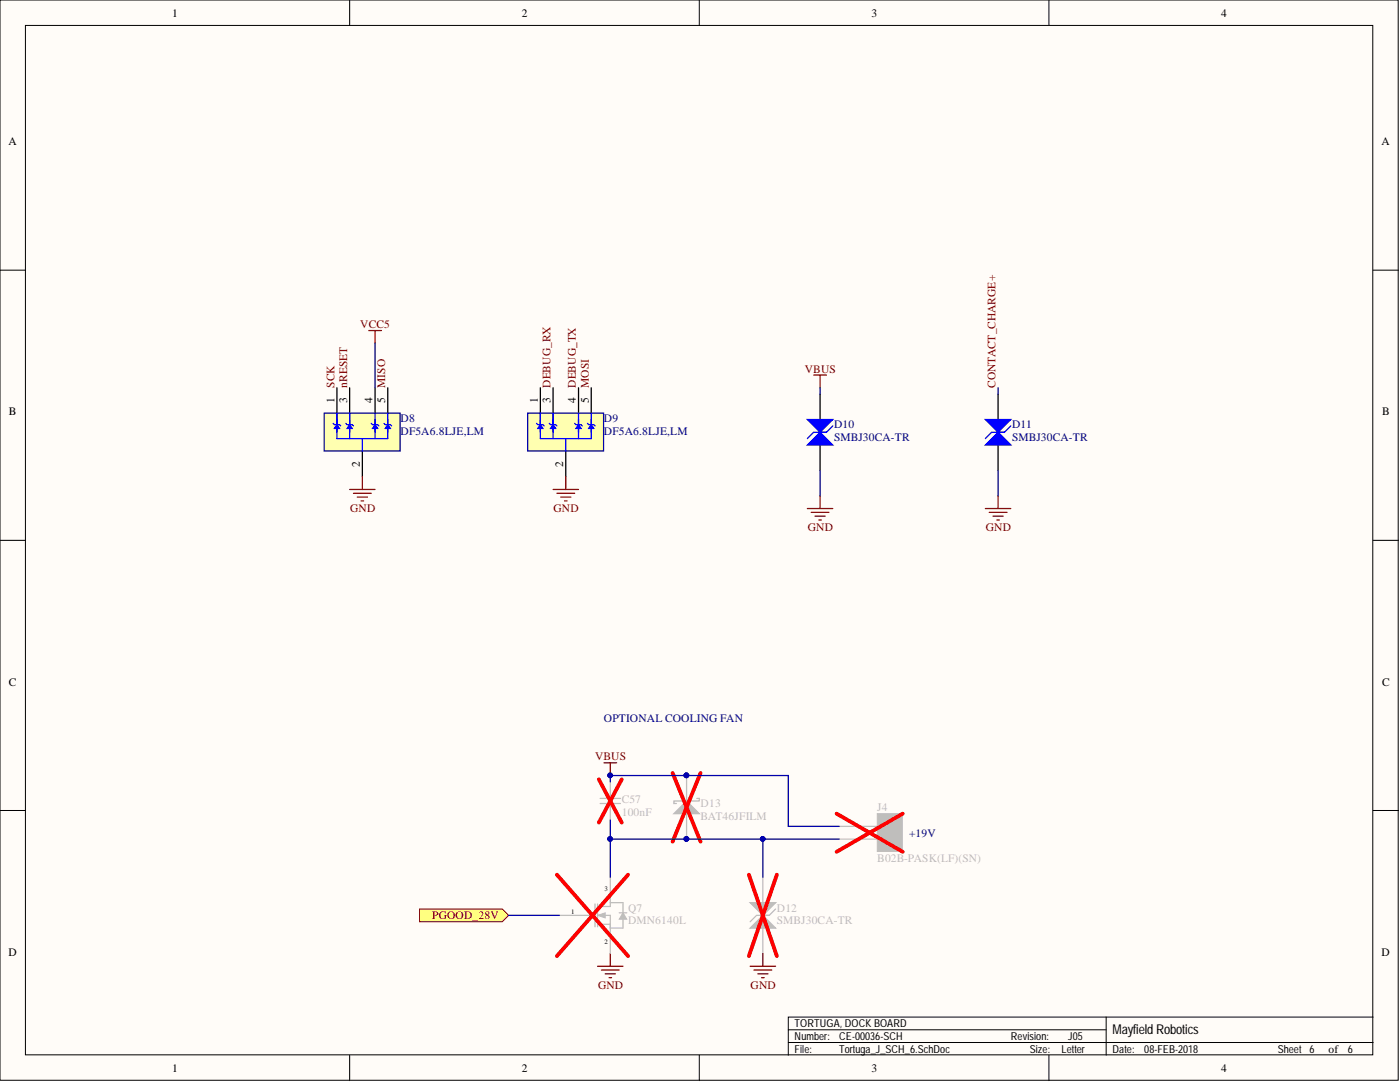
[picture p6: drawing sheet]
<svg xmlns="http://www.w3.org/2000/svg" width="279mm" height="216mm" viewBox="0 0 279 216" stroke-linecap="round" stroke-linejoin="round" font-family="sans-serif">
<g fill="#fffcf8" stroke="#000" stroke-width=".2">
<path d="M0 0h279v215.6h-279z"/>
<path d="M5.1 5.1h268.9v205.4h-268.9z"/>
</g>
<g fill="none" stroke="#000" stroke-width=".2">
<path d="M69.8 0v5.1M139.6 0v5.1M209.3 0v5.1M0 53.9h5.1M274 53.9h5.1M0 107.8h5.1M274 107.8h5.1M0 161.7h5.1M274 161.7h5.1M69.8 210.6v5M139.6 210.6v5M157.3 208h116.7"/>
<path d="M157.3 205.5h63.5M209.3 210.6v5M220.8 202.9v7.7M274 202.9h-116.7v7.7"/>
</g>
<path d="M64.7 82.4h15.2v7.6h-15.2z" fill="#ffffb0" stroke="#000080" stroke-width=".25"/>
<path d="M67.2 77.4v5M69.8 77.4v5M74.9 77.4v5M77.4 77.4v5M72.3 90.1v5" fill="none" stroke="#000" stroke-width=".25"/>
<path d="M67.2 84.7l.5 .8h-1z" fill="#00f"/>
<path d="M66.5 84.5l.2 .2h1l.3 .3M67.2 84.7l.5 .8h-1zM67.2 83.7v2.6" fill="none" stroke="#00f" stroke-width=".25"/>
<path d="M69.8 84.7l.5 .8h-1z" fill="#00f"/>
<path d="M69 84.5l.3 .2h1l.2 .3M69.8 84.7l.5 .8h-1zM69.8 83.7v2.6" fill="none" stroke="#00f" stroke-width=".25"/>
<path d="M74.9 84.7l.5 .8h-1.1z" fill="#00f"/>
<path d="M74.1 84.5l.2 .2h1.1l.2 .3M74.9 84.7l.5 .8h-1.1zM74.9 83.7v2.6" fill="none" stroke="#00f" stroke-width=".25"/>
<path d="M77.4 84.7l.5 .8h-1z" fill="#00f"/>
<path d="M67.2 82.4v5.1h10.2v-5.1M69.8 82.4v5.1M72.3 87.5v2.6M74.9 82.4v5.1M76.6 84.5l.3 .2h1l.3 .3M77.4 84.7l.5 .8h-1z" fill="none" stroke="#00f" stroke-width=".25"/>
<path d="M105.3 82.4h15.2v7.6h-15.2z" fill="#ffffb0" stroke="#000080" stroke-width=".25"/>
<path d="M107.8 77.4v5M110.4 77.4v5M115.5 77.4v5M118 77.4v5M112.9 90.1v5" fill="none" stroke="#000" stroke-width=".25"/>
<path d="M107.8 84.7l.5 .8h-1z" fill="#00f"/>
<path d="M107.1 84.5l.2 .2h1l.3 .3M107.8 84.7l.5 .8h-1zM107.8 83.7v2.6" fill="none" stroke="#00f" stroke-width=".25"/>
<path d="M110.4 84.7l.5 .8h-1z" fill="#00f"/>
<path d="M109.6 84.5l.3 .2h1l.2 .3M110.4 84.7l.5 .8h-1zM110.4 83.7v2.6" fill="none" stroke="#00f" stroke-width=".25"/>
<path d="M115.5 84.7l.5 .8h-1.1z" fill="#00f"/>
<path d="M114.7 84.5l.2 .2h1.1l.2 .3M115.5 84.7l.5 .8h-1.1zM115.5 83.7v2.6" fill="none" stroke="#00f" stroke-width=".25"/>
<path d="M118 84.7l.5 .8h-1z" fill="#00f"/>
<path d="M107.8 82.4v5.1h10.2v-5.1M110.4 82.4v5.1M112.9 87.5v2.6M115.5 82.4v5.1M117.2 84.5l.3 .2h1l.3 .3M118 84.7l.5 .8h-1z" fill="none" stroke="#00f" stroke-width=".25"/>
<g fill="none" stroke="#800000" stroke-width=".25">
<path d="M73.6 66h2.5M74.9 66v2.5M162.4 74.8h2.5M163.7 74.8v2.6M69.8 97.7h5.1M70.5 98.4h3.6M71.3 99.2h2M72.1 100h.5M72.3 95.1v2.6M110.4 97.7h5.1M111.1 98.4h3.6M111.9 99.2h2"/>
<path d="M112.7 100h.5M112.9 95.1v2.6M163.7 98.9v2.6M199.2 98.9v2.6M161.1 101.5h5.1M161.9 102.2h3.5M162.6 103h2.1M163.4 103.8h.5M196.7 101.5h5M197.4 102.2h3.6M198.2 103h2M198.9 103.8h.5"/>
</g>
<path d="M163.7 78.6v5.1M163.7 88.8v5.1" fill="none" stroke="#000" stroke-width=".25"/>
<path d="M161.1 88.8l2.6-2.5 2.5 2.5z" fill="#00f"/>
<path d="M161.1 88.8l2.6-2.5 2.5 2.5z" fill="none" stroke="#00f" stroke-width=".25"/>
<path d="M161.1 83.7h5.1l-2.5 2.6z" fill="#00f"/>
<path d="M161.1 83.7h5.1l-2.5 2.6zM164.9 86.3h-2.5l-1.3 1.2M166.2 85l-1.3 1.3h-1.2" fill="none" stroke="#00f" stroke-width=".25"/>
<path d="M199.2 78.6v5.1M199.2 88.8v5.1" fill="none" stroke="#000" stroke-width=".25"/>
<path d="M196.7 88.8l2.5-2.5 2.5 2.5z" fill="#00f"/>
<path d="M196.7 88.8l2.5-2.5 2.5 2.5z" fill="none" stroke="#00f" stroke-width=".25"/>
<path d="M196.7 83.7h5l-2.5 2.6z" fill="#00f"/>
<path d="M196.7 83.7h5l-2.5 2.6zM200.5 86.3h-2.6l-1.2 1.2M201.7 85l-1.2 1.3h-1.3" fill="none" stroke="#00f" stroke-width=".25"/>
<path d="M175.1 162.4h5v7.5h-5z" fill="#bfbebc" stroke="#bfbebc" stroke-width=".2"/>
<path d="M167.5 164.9h7.6M167.5 167.4h7.6" fill="none" stroke="#bfbebc" stroke-width=".25"/>
<path d="M167 162.4l13.2 7.6M180.2 162.4l-13.2 7.6" fill="none" stroke="#f00" stroke-width=".76"/>
<path d="M120.5 152.2h2.6M121.8 152.2v2.5M119.3 192.8h5M120 193.6h3.6M120.8 194.3h2M121.5 195.1h.6M121.8 190.3v2.5" fill="none" stroke="#800000" stroke-width=".25"/>
<circle cx="121.8" cy="154.7" r=".47" fill="#000080" stroke="#000080" stroke-width=".2"/>
<path d="M83.7 181.4h16.5l1.3 1.3-1.3 1.2h-16.5z" fill-rule="evenodd" fill="#ffff80" stroke="#800000" stroke-width=".2"/>
<path d="M152.2 175v5.1M152.2 185.2v5.1" fill="none" stroke="#bfbebc" stroke-width=".25"/>
<path d="M149.7 185.2l2.5-2.5 2.6 2.5z" fill="#bfbebc"/>
<path d="M149.7 185.2l2.5-2.5 2.6 2.5z" fill="none" stroke="#bfbebc" stroke-width=".25"/>
<path d="M149.7 180.1h5.1l-2.6 2.6z" fill="#bfbebc"/>
<path d="M119.8 159.3h4M121.8 156v3.3M137 154.7v5.1M119.8 160.3h4M121.8 160.3v3.3M137 162.4v5M149.7 180.1h5.1l-2.6 2.6zM153.5 182.7h-2.5l-1.3 1.2M154.8 181.4l-1.3 1.3h-1.3" fill="none" stroke="#bfbebc" stroke-width=".25"/>
<path d="M119.5 155.5l4.6 8.6M124.1 155.5l-4.6 8.6M149.5 174.5l5.5 16.3M155 174.5l-5.5 16.3" fill="none" stroke="#f00" stroke-width=".76"/>
<path d="M149.7 192.8h5.1M150.5 193.6h3.5M151.2 194.3h2.1M152 195.1h.5M152.2 190.3v2.5" fill="none" stroke="#800000" stroke-width=".25"/>
<g fill="#000080" stroke="#000080" stroke-width=".2">
<circle cx="137" cy="154.7" r=".47"/>
<circle cx="137" cy="167.4" r=".47"/>
</g>
<path d="M134.5 162.4l2.5-2.6 2.6 2.6z" fill="#bfbebc"/>
<path d="M139.1 159.3h.5v.5h-5.1v.5h.5M121.8 175v5.1M134.5 162.4l2.5-2.6 2.6 2.6zM111.6 182.7h7.2M118.8 180.4v4.5M119.3 182.7h2.5v7.6M119.3 184.4h2.5M119.3 180.9h2.5M119.3 180.4v1M119.3 182.1v1.1M119.3 183.9v1M124.3 180.1v2" fill="none" stroke="#bfbebc" stroke-width=".25"/>
<path d="M134.2 154.2l5.6 13.7M139.8 154.2l-5.6 13.7" fill="none" stroke="#f00" stroke-width=".76"/>
<g fill="#000080" stroke="#000080" stroke-width=".2">
<circle cx="137" cy="154.7" r=".47"/>
<circle cx="137" cy="167.4" r=".47"/>
</g>
<path d="M119.3 182.7l1.5-.6v1.1z" fill="#bfbebc"/>
<path d="M119.3 182.7l1.5-.6v1.1z" fill="none" stroke="#bfbebc" stroke-width=".2"/>
<path d="M121.8 184.4v.8M124.3 180.1h-2.5v.8M124.3 183.4v1.8" fill="none" stroke="#bfbebc" stroke-width=".25"/>
<path d="M124.3 182.1l.8 1.3h-1.5z" fill="#bfbebc"/>
<path d="M124.3 182.1l.8 1.3h-1.5z" fill="none" stroke="#bfbebc" stroke-width=".2"/>
<path d="M121.8 185.2h2.5M123.6 182.1h1.5" fill="none" stroke="#bfbebc" stroke-width=".25"/>
<path d="M111.1 174.5l14.2 16.3M125.3 174.5l-14.2 16.3" fill="none" stroke="#f00" stroke-width=".76"/>
<path d="M74.9 68.5v8.9M163.7 77.4v1.2M199.2 77.4v1.2M163.7 93.9v5M199.2 93.9v5M121.8 156v-1.3h35.5v10.2h10.2M121.8 163.6v3.8M152.2 167.4v7.6M167.5 167.4h-45.7v7.6M101.5 182.7h10.1" fill="none" stroke="#000080" stroke-width=".25"/>
<g fill="#000080" stroke="#000080" stroke-width=".2">
<circle cx="152.2" cy="167.4" r=".47"/>
<circle cx="137" cy="167.4" r=".47"/>
<circle cx="121.8" cy="167.4" r=".47"/>
<circle cx="137" cy="154.7" r=".47"/>
<circle cx="121.8" cy="154.7" r=".47"/>
</g>
<text font-size="2.7" x="222" y="206.4">Mayfield Robotics</text>
<g font-size="2.3">
<text x="34.3" y="3.3">1</text>
<text x="104.1" y="3.3">2</text>
<text x="173.9" y="3.3">3</text>
<text x="243.7" y="3.3">4</text>
<text x="1.7" y="29">A</text>
<text x="275.7" y="29">A</text>
<text x="1.8" y="82.9">B</text>
<text x="66.7" y="80.4" transform="rotate(-90 66.7 80.4)">1</text>
<text x="69.3" y="80.4" transform="rotate(-90 69.3 80.4)">3</text>
<text x="74.3" y="80.4" transform="rotate(-90 74.3 80.4)">4</text>
<text x="76.9" y="80.4" transform="rotate(-90 76.9 80.4)">5</text>
<text x="107.3" y="80.4" transform="rotate(-90 107.3 80.4)">1</text>
<text x="109.9" y="80.4" transform="rotate(-90 109.9 80.4)">3</text>
<text x="114.9" y="80.4" transform="rotate(-90 114.9 80.4)">4</text>
<text x="117.5" y="80.4" transform="rotate(-90 117.5 80.4)">5</text>
<text x="275.8" y="82.9">B</text>
<text x="71.8" y="93.3" transform="rotate(-90 71.8 93.3)">2</text>
<text x="112.4" y="93.3" transform="rotate(-90 112.4 93.3)">2</text>
<text x="1.8" y="136.8">C</text>
<text x="275.8" y="136.8">C</text>
<text x="1.7" y="190.7">D</text>
<text x="275.7" y="190.7">D</text>
<text x="34.3" y="213.9">1</text>
<text x="104.1" y="213.9">2</text>
<text x="173.9" y="213.9">3</text>
<text x="243.7" y="213.9">4</text>
<text x="265.2" y="210">of</text>
</g>
<g font-size="2.3" fill="#800000">
<text x="71.9" y="65.5">VCC5</text>
<text x="66.7" y="77.4" transform="rotate(-90 66.7 77.4)">SCK</text>
<text x="69.3" y="77.4" transform="rotate(-90 69.3 77.4)">nRESET</text>
<text x="76.9" y="77.4" transform="rotate(-90 76.9 77.4)">MISO</text>
<text x="109.9" y="77.4" transform="rotate(-90 109.9 77.4)">DEBUG_RX</text>
<text x="114.9" y="77.4" transform="rotate(-90 114.9 77.4)">DEBUG_TX</text>
<text x="117.5" y="77.4" transform="rotate(-90 117.5 77.4)">MOSI</text>
<text x="160.6" y="74.3">VBUS</text>
<text x="198.7" y="77.4" transform="rotate(-90 198.7 77.4)">CONTACT_CHARGE+</text>
<text x="69.9" y="102.2">GND</text>
<text x="110.5" y="102.2">GND</text>
<text x="161.2" y="106">GND</text>
<text x="196.7" y="106">GND</text>
<text x="118.8" y="151.7">VBUS</text>
<text x="86.3" y="183.4">PGOOD_28V</text>
<text x="119.3" y="197.4">GND</text>
<text x="149.8" y="197.4">GND</text>
</g>
<g font-size="2.3" fill="#000080">
<text x="79.9" y="86.8">DF5A6.8LJE,LM</text>
<text x="79.9" y="84.2">D8</text>
<text x="120.5" y="86.8">DF5A6.8LJE,LM</text>
<text x="120.5" y="84.2">D9</text>
<text x="166.5" y="88">SMBJ30CA-TR</text>
<text x="166.5" y="85.5">D10</text>
<text x="202" y="88">SMBJ30CA-TR</text>
<text x="202" y="85.5">D11</text>
<text x="120.5" y="144.1">OPTIONAL COOLING FAN</text>
<text x="181.4" y="166.9">+19V</text>
</g>
<g font-size="2.3" fill="#bfbebc">
<text x="124.1" y="160.3">C57</text>
<text x="139.8" y="161.1">D13</text>
<text x="175.1" y="161.9">J4</text>
<text x="124.1" y="162.9">100nF</text>
<text x="139.8" y="163.6">BAT46JFILM</text>
<text x="176.9" y="165.7">1</text>
<text x="175.1" y="172">B02B-PASK(LF)(SN)</text>
<text x="176.9" y="168.2">2</text>
<text x="125.3" y="184.4">DMN6140L</text>
<text x="125.3" y="181.9">Q7</text>
<text x="155" y="184.4">SMBJ30CA-TR</text>
<text x="155" y="181.9">D12</text>
</g>
<g font-size="2.2">
<text x="158.6" y="205">TORTUGA, DOCK BOARD</text>
<text x="158.6" y="207.5">Number:</text>
<text x="167.5" y="207.5">CE-00036-SCH</text>
<text x="201.7" y="207.5">Revision:</text>
<text x="213.1" y="207.5">J05</text>
<text x="158.6" y="210">File:</text>
<text x="167.5" y="210">Tortuga_J_SCH_6.SchDoc</text>
<text x="205.5" y="210">Size:</text>
<text x="211.9" y="210">Letter</text>
<text x="222" y="210">Date:</text>
<text x="228.4" y="210">08-FEB-2018</text>
<text x="255" y="210">Sheet 6</text>
<text x="269" y="210">6</text>
</g>
<g font-size="1.4">
<text x="120.6" y="177.7">3</text>
<text x="114" y="182.3">1</text>
<text x="120.6" y="188.4">2</text>
</g>
</svg>
